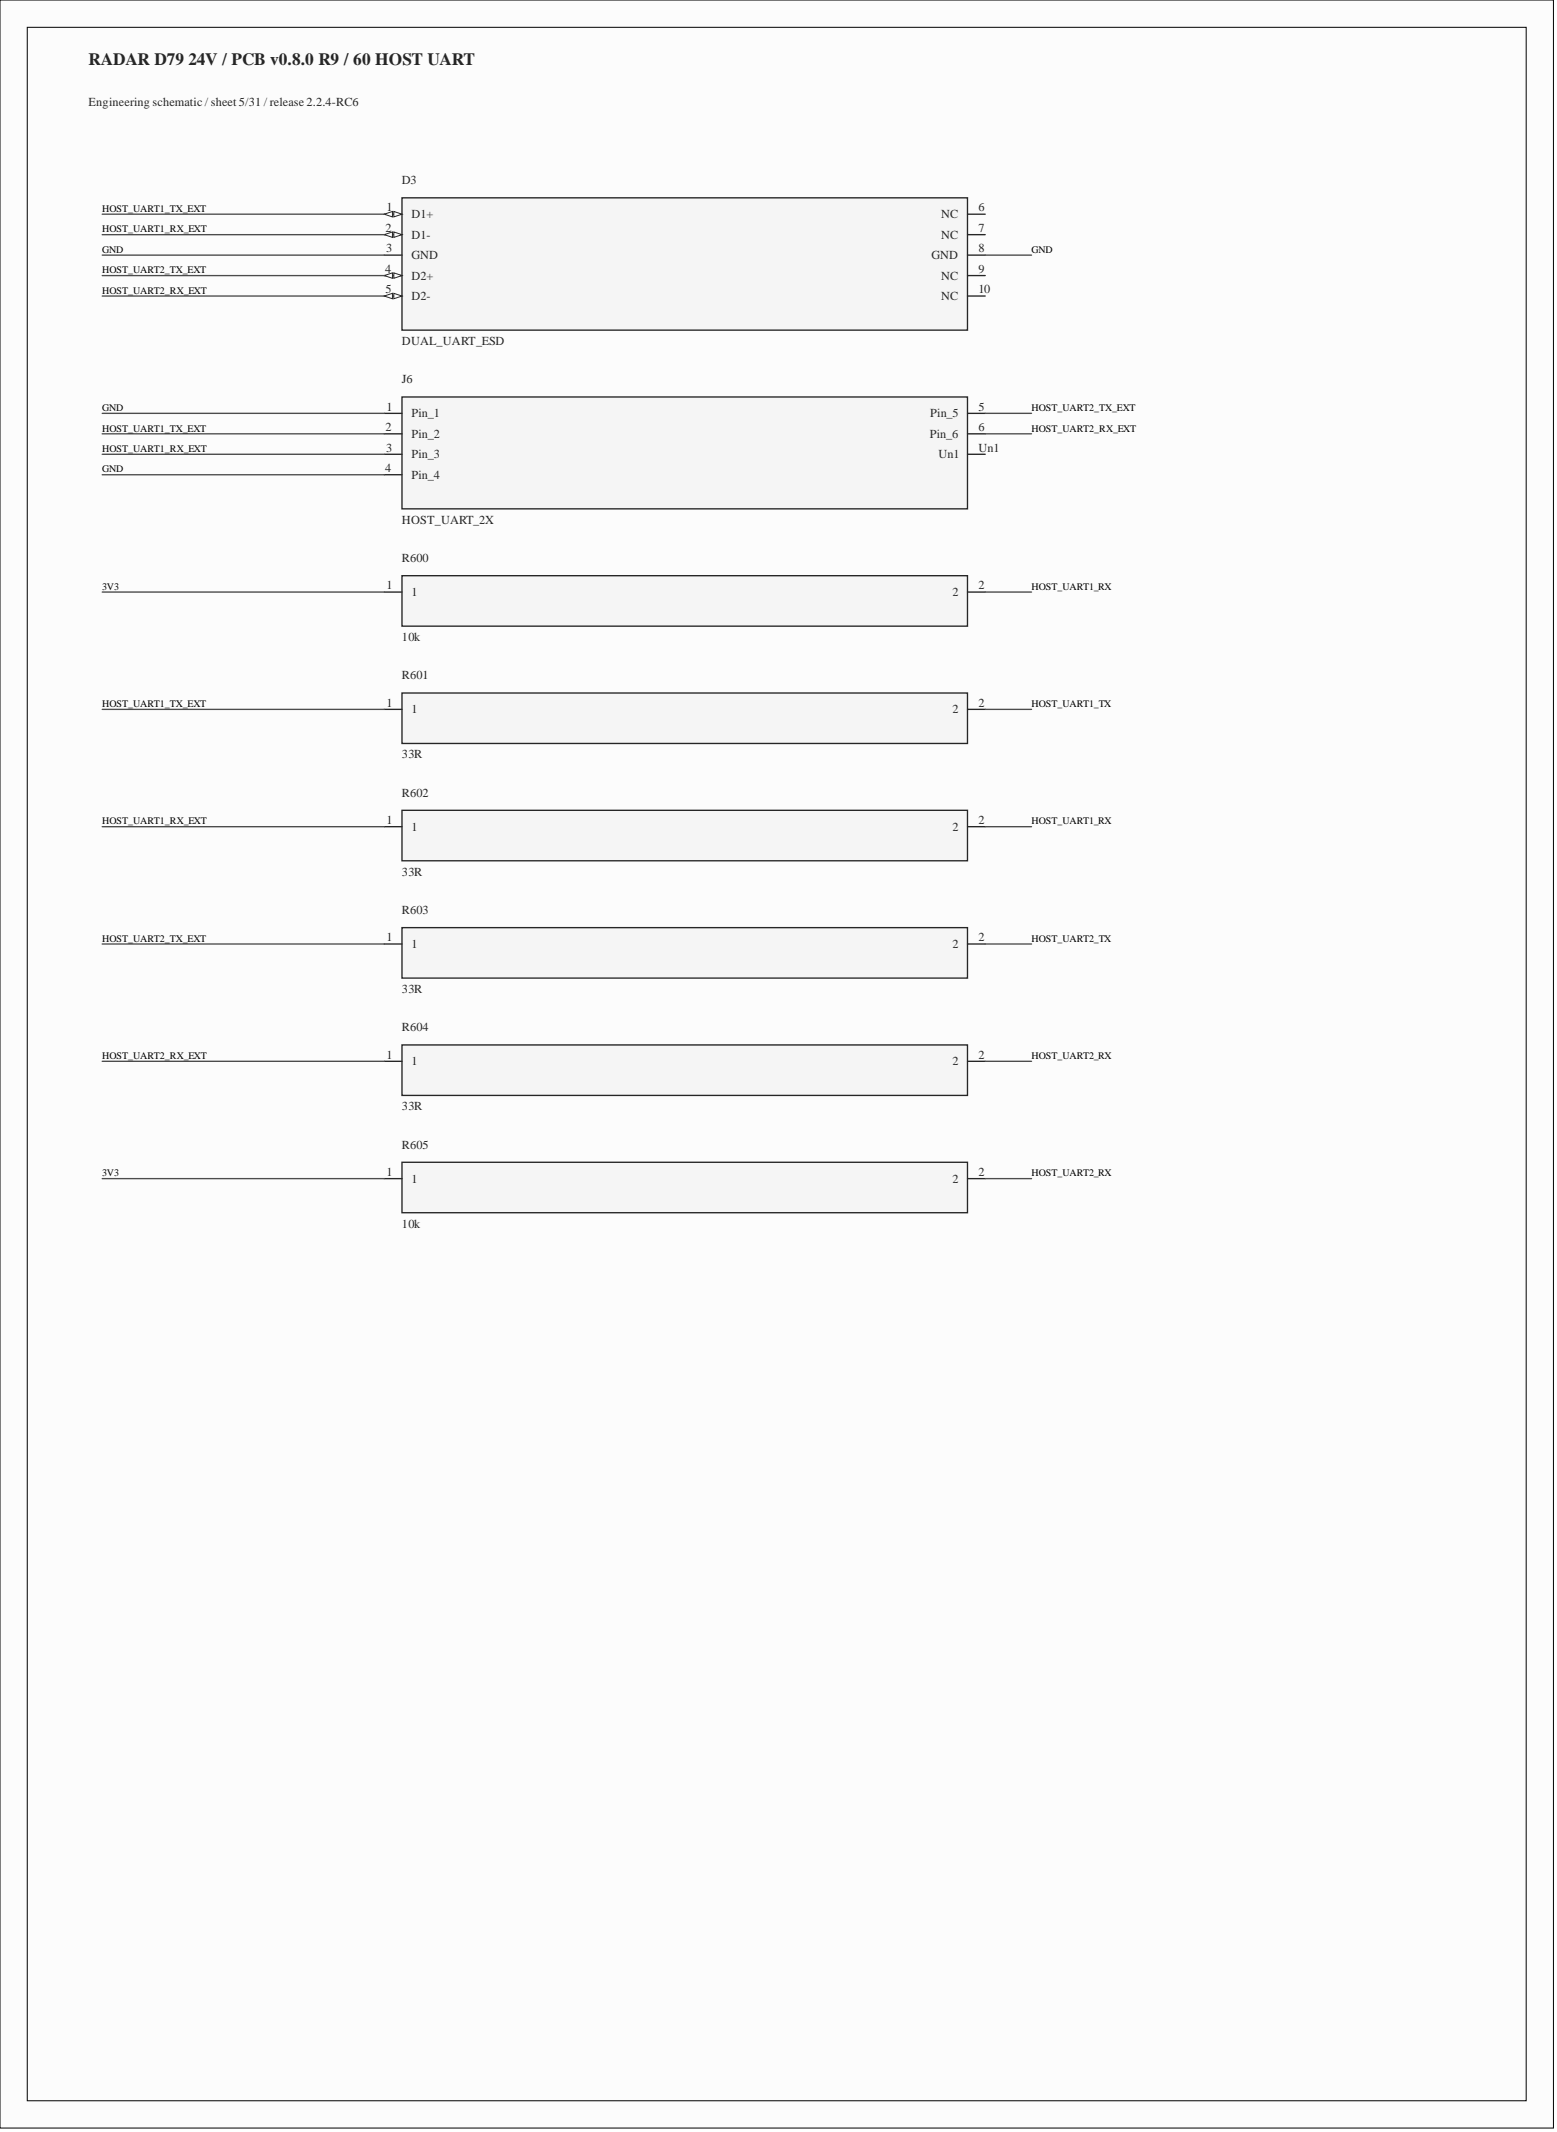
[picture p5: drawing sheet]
<svg xmlns="http://www.w3.org/2000/svg" width="289mm" height="396mm" viewBox="0 0 289 396" stroke-linecap="round" stroke-linejoin="round" font-family="sans-serif">
<path d="M0 0h288.6v395.4h-288.6z" fill-rule="evenodd" fill="#fcfcfc"/>
<path d="M0 0h288.6v395.4h-288.6z" fill="none" stroke="#000" stroke-width=".19"/>
<path d="M5.1 5.1h278.5v385.3h-278.5z" fill-rule="evenodd" fill="#fcfcfc"/>
<path d="M5.1 5.1h278.5v385.3h-278.5z" fill="none" stroke="#000" stroke-width=".19"/>
<path d="M74.7 36.8h105.1v24.5h-105.1z" fill-rule="evenodd" fill="#f5f5f5"/>
<path d="M74.7 36.8h105.1v24.5h-105.1z" fill="none" stroke="#262626" stroke-width=".25"/>
<path d="M71.4 39.8h3.3" fill="none" stroke="#282828" stroke-width=".25"/>
<path d="M73.2 39.3l1.5 .5-1.5 .5z" fill="#fbfbfb"/>
<path d="M73.2 39.3l1.5 .5-1.5 .5z" fill="none" stroke="#282828" stroke-width=".19"/>
<path d="M71.4 39.8l1.5-.5v1z" fill="#fbfbfb"/>
<path d="M71.4 39.8l1.5-.5v1z" fill="none" stroke="#282828" stroke-width=".19"/>
<path d="M71.4 43.6h3.3M71.4 47.4h3.3M71.4 51.2h3.3" fill="none" stroke="#282828" stroke-width=".25"/>
<path d="M73.2 50.7l1.5 .5-1.5 .5z" fill="#fbfbfb"/>
<path d="M73.2 50.7l1.5 .5-1.5 .5z" fill="none" stroke="#282828" stroke-width=".19"/>
<path d="M71.4 51.2l1.5-.5v1z" fill="#fbfbfb"/>
<path d="M71.4 51.2l1.5-.5v1z" fill="none" stroke="#282828" stroke-width=".19"/>
<path d="M71.4 55h3.3" fill="none" stroke="#282828" stroke-width=".25"/>
<path d="M73.2 54.5l1.5 .5-1.5 .5z" fill="#fbfbfb"/>
<path d="M73.2 54.5l1.5 .5-1.5 .5z" fill="none" stroke="#282828" stroke-width=".19"/>
<path d="M71.4 55l1.5-.5v1z" fill="#fbfbfb"/>
<path d="M71.4 55l1.5-.5v1z" fill="none" stroke="#282828" stroke-width=".19"/>
<path d="M179.8 39.8h3.2M179.8 43.6h3.2M179.8 47.4h3.2M179.8 51.2h3.2M179.8 55h3.2" fill="none" stroke="#282828" stroke-width=".25"/>
<path d="M19 39.8h52.4M19 43.6h52.4M19 47.4h52.4M19 51.2h52.4M19 55h52.4M183 47.4h8.7" fill="none" stroke="#4c4c4c" stroke-width=".25"/>
<path d="M74.7 73.8h105.1v20.8h-105.1z" fill-rule="evenodd" fill="#f5f5f5"/>
<path d="M74.7 73.8h105.1v20.8h-105.1z" fill="none" stroke="#262626" stroke-width=".25"/>
<path d="M71.4 76.8h3.3M179.8 76.8h3.2M71.4 80.6h3.3M71.4 84.4h3.3M71.4 88.2h3.3M179.8 80.6h3.2M179.8 84.4h3.2" fill="none" stroke="#282828" stroke-width=".25"/>
<path d="M19 76.8h52.4M183 76.8h8.7M19 80.6h52.4M19 84.4h52.4M19 88.2h52.4M183 80.6h8.7" fill="none" stroke="#4c4c4c" stroke-width=".25"/>
<path d="M74.7 107h105.1v9.4h-105.1z" fill-rule="evenodd" fill="#f5f5f5"/>
<path d="M74.7 107h105.1v9.4h-105.1z" fill="none" stroke="#262626" stroke-width=".25"/>
<path d="M71.4 110h3.3M179.8 110h3.2" fill="none" stroke="#282828" stroke-width=".25"/>
<path d="M19 110h52.4M183 110h8.7" fill="none" stroke="#4c4c4c" stroke-width=".25"/>
<path d="M74.7 128.8h105.1v9.4h-105.1z" fill-rule="evenodd" fill="#f5f5f5"/>
<path d="M74.7 128.8h105.1v9.4h-105.1z" fill="none" stroke="#262626" stroke-width=".25"/>
<path d="M71.4 131.8h3.3M179.8 131.8h3.2" fill="none" stroke="#282828" stroke-width=".25"/>
<path d="M19 131.8h52.4M183 131.8h8.7" fill="none" stroke="#4c4c4c" stroke-width=".25"/>
<path d="M74.7 150.6h105.1v9.4h-105.1z" fill-rule="evenodd" fill="#f5f5f5"/>
<path d="M74.7 150.6h105.1v9.4h-105.1z" fill="none" stroke="#262626" stroke-width=".25"/>
<path d="M71.4 153.6h3.3M179.8 153.6h3.2" fill="none" stroke="#282828" stroke-width=".25"/>
<path d="M19 153.6h52.4M183 153.6h8.7" fill="none" stroke="#4c4c4c" stroke-width=".25"/>
<path d="M74.7 172.4h105.1v9.4h-105.1z" fill-rule="evenodd" fill="#f5f5f5"/>
<path d="M74.7 172.4h105.1v9.4h-105.1z" fill="none" stroke="#262626" stroke-width=".25"/>
<path d="M71.4 175.4h3.3M179.8 175.4h3.2" fill="none" stroke="#282828" stroke-width=".25"/>
<path d="M19 175.4h52.4M183 175.4h8.7" fill="none" stroke="#4c4c4c" stroke-width=".25"/>
<path d="M74.7 194.2h105.1v9.4h-105.1z" fill-rule="evenodd" fill="#f5f5f5"/>
<path d="M74.7 194.2h105.1v9.4h-105.1z" fill="none" stroke="#262626" stroke-width=".25"/>
<path d="M71.4 197.2h3.3M179.8 197.2h3.2" fill="none" stroke="#282828" stroke-width=".25"/>
<path d="M19 197.2h52.4M183 197.2h8.7" fill="none" stroke="#4c4c4c" stroke-width=".25"/>
<path d="M74.7 216h105.1v9.4h-105.1z" fill-rule="evenodd" fill="#f5f5f5"/>
<path d="M74.7 216h105.1v9.4h-105.1z" fill="none" stroke="#262626" stroke-width=".25"/>
<path d="M71.4 219h3.3M179.8 219h3.2" fill="none" stroke="#282828" stroke-width=".25"/>
<path d="M19 219h52.4M183 219h8.7" fill="none" stroke="#4c4c4c" stroke-width=".25"/>
<text font-size="3.2" fill="#262626" x="16.5" y="12">RADAR D79 24V / PCB v0.8.0 R9 / 60 HOST UART</text>
<g font-size="2.3" fill="#262626">
<text x="16.5" y="19.8">Engineering schematic / sheet 5/31 / release 2.2.4-RC6</text>
<text x="74.7" y="34.2">D3</text>
<text x="74.7" y="64.1">DUAL_UART_ESD</text>
<text x="74.7" y="71.2">J6</text>
<text x="74.7" y="97.3">HOST_UART_2X</text>
<text x="74.7" y="104.4">R600</text>
<text x="74.7" y="119.1">10k</text>
<text x="74.7" y="126.2">R601</text>
<text x="74.7" y="140.9">33R</text>
<text x="74.7" y="148">R602</text>
<text x="74.7" y="162.7">33R</text>
<text x="74.7" y="169.8">R603</text>
<text x="74.7" y="184.5">33R</text>
<text x="74.7" y="191.6">R604</text>
<text x="74.7" y="206.3">33R</text>
<text x="74.7" y="213.4">R605</text>
<text x="74.7" y="228.1">10k</text>
</g>
<g font-size="2.3" fill="#282828">
<text x="71.8" y="39.3">1</text>
<text x="76.5" y="40.6">D1+</text>
<text x="174.9" y="40.6">NC</text>
<text x="181.8" y="39.3">6</text>
<text x="71.6" y="43.1">2</text>
<text x="71.7" y="46.9">3</text>
<text x="76.5" y="44.4">D1-</text>
<text x="174.9" y="44.4">NC</text>
<text x="181.8" y="43.1">7</text>
<text x="181.8" y="46.9">8</text>
<text x="71.6" y="50.7">4</text>
<text x="76.5" y="48.2">GND</text>
<text x="76.5" y="52">D2+</text>
<text x="173.1" y="48.2">GND</text>
<text x="174.9" y="52">NC</text>
<text x="181.8" y="50.7">9</text>
<text x="71.6" y="54.5">5</text>
<text x="76.5" y="55.8">D2-</text>
<text x="174.9" y="55.8">NC</text>
<text x="181.8" y="54.5">10</text>
<text x="71.8" y="76.3">1</text>
<text x="76.5" y="77.6">Pin_1</text>
<text x="172.8" y="77.6">Pin_5</text>
<text x="181.8" y="76.3">5</text>
<text x="71.6" y="80.1">2</text>
<text x="71.7" y="83.9">3</text>
<text x="76.5" y="81.4">Pin_2</text>
<text x="172.7" y="81.4">Pin_6</text>
<text x="181.8" y="80.1">6</text>
<text x="181.8" y="83.9">Un1</text>
<text x="71.6" y="87.7">4</text>
<text x="76.5" y="85.2">Pin_3</text>
<text x="76.5" y="89">Pin_4</text>
<text x="174.4" y="85.2">Un1</text>
<text x="71.8" y="109.5">1</text>
<text x="76.5" y="110.8">1</text>
<text x="177" y="110.8">2</text>
<text x="181.8" y="109.5">2</text>
<text x="71.8" y="131.3">1</text>
<text x="181.8" y="131.3">2</text>
<text x="76.5" y="132.6">1</text>
<text x="177" y="132.6">2</text>
<text x="71.8" y="153.1">1</text>
<text x="76.5" y="154.4">1</text>
<text x="177" y="154.4">2</text>
<text x="181.8" y="153.1">2</text>
<text x="71.8" y="174.9">1</text>
<text x="76.5" y="176.2">1</text>
<text x="177" y="176.2">2</text>
<text x="181.8" y="174.9">2</text>
<text x="71.8" y="196.7">1</text>
<text x="76.5" y="198">1</text>
<text x="177" y="198">2</text>
<text x="181.8" y="196.7">2</text>
<text x="71.8" y="218.5">1</text>
<text x="76.5" y="219.8">1</text>
<text x="177" y="219.8">2</text>
<text x="181.8" y="218.5">2</text>
</g>
<g font-size="1.9">
<text x="19" y="39.4">HOST_UART1_TX_EXT</text>
<text x="19" y="43.2">HOST_UART1_RX_EXT</text>
<text x="19" y="47">GND</text>
<text x="191.7" y="47">GND</text>
<text x="19" y="50.8">HOST_UART2_TX_EXT</text>
<text x="19" y="54.6">HOST_UART2_RX_EXT</text>
<text x="19" y="76.4">GND</text>
<text x="191.7" y="76.4">HOST_UART2_TX_EXT</text>
<text x="19" y="80.2">HOST_UART1_TX_EXT</text>
<text x="19" y="84">HOST_UART1_RX_EXT</text>
<text x="191.7" y="80.2">HOST_UART2_RX_EXT</text>
<text x="19" y="87.8">GND</text>
<text x="19" y="109.6">3V3</text>
<text x="191.7" y="109.6">HOST_UART1_RX</text>
<text x="19" y="131.4">HOST_UART1_TX_EXT</text>
<text x="191.7" y="131.4">HOST_UART1_TX</text>
<text x="19" y="153.2">HOST_UART1_RX_EXT</text>
<text x="191.7" y="153.2">HOST_UART1_RX</text>
<text x="19" y="175">HOST_UART2_TX_EXT</text>
<text x="191.7" y="175">HOST_UART2_TX</text>
<text x="19" y="196.8">HOST_UART2_RX_EXT</text>
<text x="191.7" y="196.8">HOST_UART2_RX</text>
<text x="19" y="218.6">3V3</text>
<text x="191.7" y="218.6">HOST_UART2_RX</text>
</g>
<text font-size="1.1" fill="#282828" x="70.9" y="43.8">PID302</text>
</svg>
